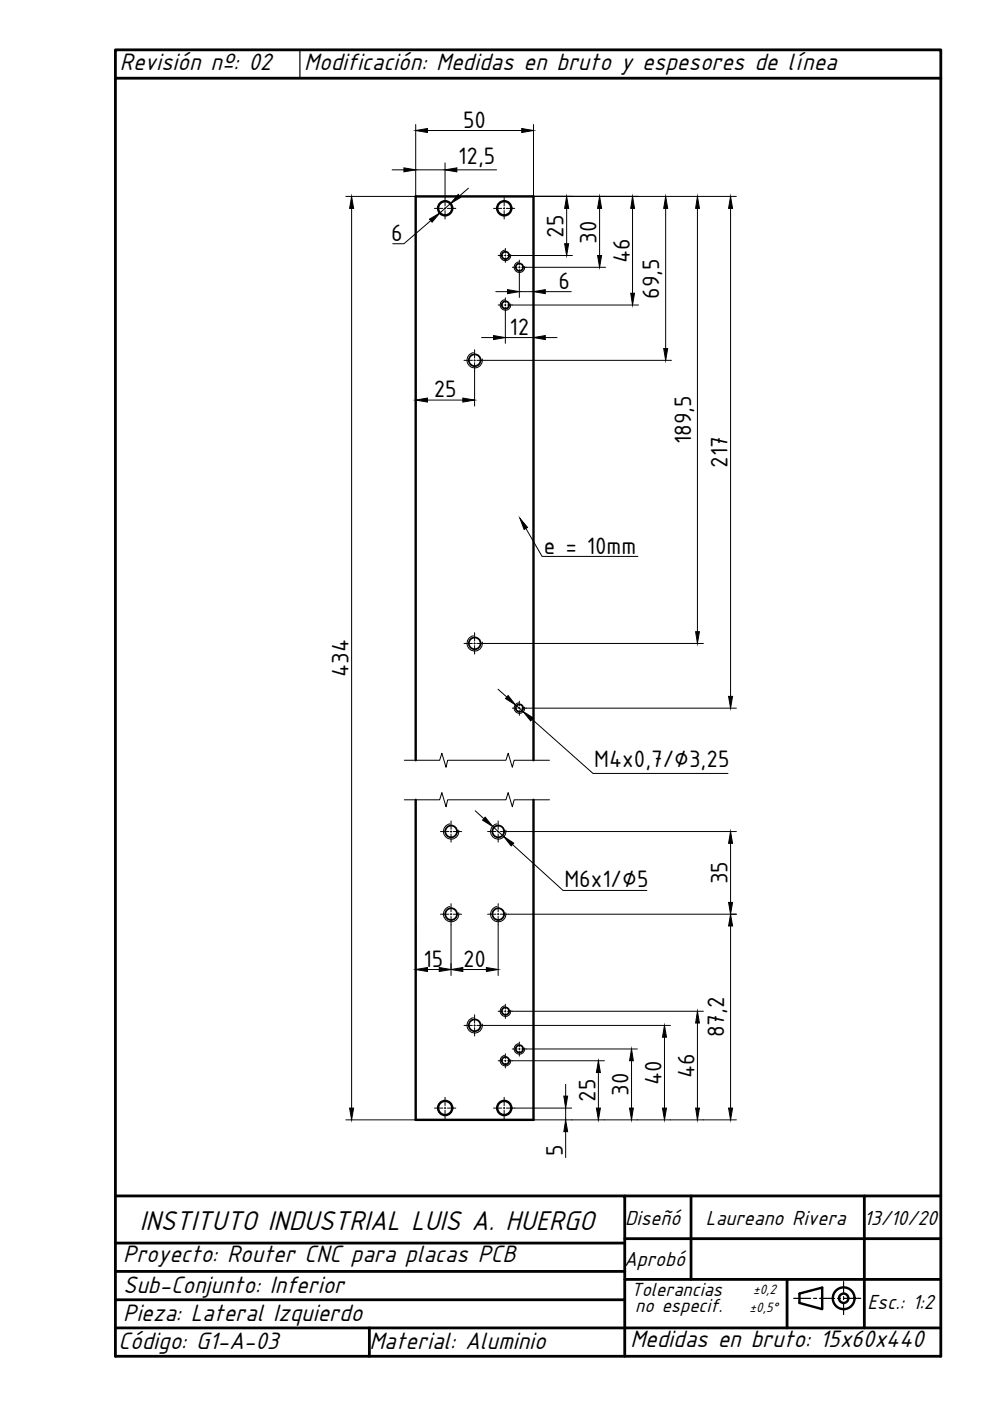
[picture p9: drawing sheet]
<svg xmlns="http://www.w3.org/2000/svg" width="210mm" height="297mm" viewBox="0 0 210 297" stroke-linecap="round" stroke-linejoin="round" font-family="sans-serif">
<!-- layer: 0 -->
<g fill="none" stroke="#000" stroke-width=".59">
<path d="M24.5 253.6h108v34M132.5 253.6h67M146.5 253.6v17.7M183.3 253.6v27.9M24.5 275.6h108M24.5 269.6h108M24.5 263.6h108M132.5 271.3h67M132.5 262.6h67M166.9 271.3v10.2M24.5 287.6v-277h175v277M24.5 281.5h175"/>
<path d="M78.3 281.5v6.1"/>
</g>
<!-- layer: DIBUJO -->
<path d="M24.5 16.6h175M24.5 287.6h175" fill="none" stroke="#000" stroke-width=".59"/>
<!-- layer: 0 -->
<g fill="none" stroke="#000" stroke-width=".51">
<path d="M169.5 274.3l4.8-1.3v4.6l-4.8-1.3z"/>
<circle cx="178.9" cy="275.3" r="2.31"/>
<circle cx="178.9" cy="275.3" r=".99"/>
</g>
<path d="M24.5 10.6h87.5M63.6 10.6v6M168.3 275.3h3.6M172.5 275.3h.6M173.8 275.3h3.2M177.6 275.3h.6M178.9 271.7v2.6M178.9 274.9v.6M178.9 276.2v2.5M178.9 275.3h3.6" fill="none" stroke="#000" stroke-width=".25"/>
<!-- layer: Visible (ISO) -->
<g fill="none" stroke="#000" stroke-width=".51">
<path d="M88.1 161.2v-119.6h25v119.6M88.1 169.6v67.8h25v-67.8"/>
<circle cx="94.4" cy="44.2" r="1.5"/>
<circle cx="106.9" cy="44.2" r="1.5"/>
<circle cx="94.4" cy="234.9" r="1.5"/>
<circle cx="106.9" cy="234.9" r="1.5"/>
</g>
<!-- layer: 0 -->
<g fill="none" stroke="#000" stroke-width=".21">
<path d="M83.1 36h22.2M88.1 26.4v15.2h-14.8M90.6 27.7h20M94.4 34.5v9.2M99.3 39.9l-1.9 1.7M113.1 26.4v15.2h43M74.5 44.2v190.7M91.4 46.8l-5.8 4.9h-2.3M92.1 44.2h1.8M94.2 44.2h.3M94.4 44v.3M94.4 44.6v1.8"/>
<path d="M94.9 44.2h1.7M95.5 43.2l-2.2 2M104.6 44.2h1.8M105.6 54.2h1M106.7 44.2h.3M106.9 41.9v1.8M106.9 44v.3M106.9 44.6v1.8M107 53a1.12 1.12 0 0 0-.9 1.3 1.12 1.12 0 0 0 1.3 1 1.12 1.12 0 0 0 .9-1.3M107 54.2h.3M107.1 52.6v1.1M107.1 54v.3"/>
<path d="M107.1 54.6v1.1M107.4 44.2h1.7M107.6 54.2h13.8M108.6 56.7h1M109.9 55.5a1.12 1.12 0 0 0-.9 1.3 1.12 1.12 0 0 0 1.3 1 1.12 1.12 0 0 0 .9-1.3M110 56.7h.3M110.1 55.1v1.1M110.1 56.5v.3M110.1 57.1v6M110.6 56.7h17.8M113.1 58.2v4.9M120.1 44.2v7.5"/>
<path d="M127.1 44.2v10M134.1 44.2v18M141.1 44.2v29.7M147.9 44.2v89.7M154.9 44.2v103.4M88.1 78.6v7.5M98.4 76.4h1.8M100.4 74.8a1.63 1.63 0 0 0-1.4 1.9 1.63 1.63 0 0 0 1.9 1.3 1.63 1.63 0 0 0 1.4-1.9M100.5 76.4h.3M100.6 74.2v1.7M100.6 76.3v.3M100.6 76.9v9.2"/>
<path d="M101.1 76.4h41.3M102.1 71.6h2.5M105.1 61.8h2.5M105.6 64.7h1M107 63.5a1.12 1.12 0 0 0-.9 1.3 1.12 1.12 0 0 0 1.3 1 1.12 1.12 0 0 0 .9-1.3M107 64.7h.3M107.1 63.1v1.1M107.1 64.5v.3M107.1 65.1v7.7M107.1 71.6h6M107.6 64.7h27.8M110.1 61.8h3"/>
<path d="M113.1 66.2v6.6M115.6 71.6h2.5M115.6 61.8h5.5M90.6 84.8h7.5M111.5 112l3.4 6h20.4M98.4 136.4h1.8M100.4 134.8a1.63 1.63 0 0 0-1.4 1.9 1.63 1.63 0 0 0 1.9 1.3 1.63 1.63 0 0 0 1.4-1.9M100.5 136.4h.3M100.6 134.1v1.8M100.6 136.3v.3M100.6 136.9v1.8M101.1 136.4h48"/>
<path d="M105.6 146.1l1.8 1.7M108.6 150.1h1M109.3 149.5l1.6 1.4M109.9 149a1.12 1.12 0 0 0-.9 1.3 1.12 1.12 0 0 0 1.3 .9 1.12 1.12 0 0 0 .9-1.3M110 150.1h.3M110.1 148.7v1M110.1 150v.3M110.1 150.7v1M110.6 150.1h45.5M112.8 152.5l12.9 11.5h28.6M85.7 161.2h7.5l.5-1.5 .9 3 .3-1.5h12.4l.4-1.5 .9 3 .4-1.5h7.5M85.7 169.6h7.5l.5-1.6 .9 3.1 .3-1.5h12.4l.4-1.6 .9 3.1 .4-1.5h7.5"/>
<path d="M93.4 176.3h1.8M95.4 174.7a1.63 1.63 0 0 0-1.4 1.9 1.63 1.63 0 0 0 1.9 1.3 1.63 1.63 0 0 0 1.4-1.9M95.5 176.3h.3M95.6 174.1v1.7M95.6 176.2v.3M95.6 176.8v1.7M96.1 176.3h1.8M100.8 171.9l1.8 1.7M103.4 176.3h1.8M104.5 175.2l2.3 2.2M105.4 174.7a1.63 1.63 0 0 0-1.4 1.9 1.63 1.63 0 0 0 1.9 1.3 1.63 1.63 0 0 0 1.3-1.9M105.5 176.3h.3"/>
<path d="M105.6 174.1v1.7M105.6 176.2v.3M105.6 176.8v1.7M106.1 176.3h50M108.7 179.1l10.7 9.7h17.8M154.9 178.8v12.5M88.1 196.1v10.7M93.4 193.8h1.8M95.4 192.2a1.63 1.63 0 0 0-1.4 1.9 1.63 1.63 0 0 0 1.9 1.3 1.63 1.63 0 0 0 1.4-1.9M95.5 193.8h.3M95.6 191.6v1.7M95.6 193.7v.3"/>
<path d="M95.6 194.3v12.5M96.1 193.8h1.8M103.4 193.8h1.8M105.4 192.2a1.63 1.63 0 0 0-1.4 1.9 1.63 1.63 0 0 0 1.9 1.3 1.63 1.63 0 0 0 1.3-1.9M105.5 193.8h.3M105.6 191.6v1.7M105.6 193.7v.3M105.6 194.3v12.5M106.1 193.8h50M154.9 196.3v38.6M90.6 205.6h2.5M98.1 205.6h5"/>
<path d="M98.4 217.4h1.8M100.4 215.8a1.63 1.63 0 0 0-1.4 1.9 1.63 1.63 0 0 0 1.9 1.3 1.63 1.63 0 0 0 1.4-1.9M100.5 217.4h.3M100.6 215.2v1.7M100.6 217.2v.4M100.6 217.9v1.8M101.1 217.4h41.1M105.6 214.4h1M107 213.3a1.12 1.12 0 0 0-.9 1.3 1.12 1.12 0 0 0 1.3 .9 1.12 1.12 0 0 0 .9-1.3M107 214.4h.3M107.1 212.9v1M107.1 214.3v.3"/>
<path d="M107.1 214.9v1M107.6 214.4h41.5M140.9 219.9v15M147.9 216.9v18M73.3 237.4h14.8M92.1 234.9h1.8M94.2 234.9h.3M94.4 232.6v1.8M94.4 234.8v.3M94.4 235.4v1.8M94.9 234.9h1.7M104.6 234.9h1.8"/>
<path d="M105.6 224.9h1M106.7 234.9h.3M106.9 232.6v1.8M106.9 234.8v.3M106.9 235.4v1.8M107 223.8a1.12 1.12 0 0 0-.9 1.3 1.12 1.12 0 0 0 1.3 .9 1.12 1.12 0 0 0 .9-1.3M107 224.9h.3M107.1 223.4v1M107.1 224.8v.3M107.1 225.4v1M107.4 234.9h13.8M107.6 224.9h20.5"/>
<path d="M108.6 222.4h1M109.9 221.3a1.12 1.12 0 0 0-.9 1.3 1.12 1.12 0 0 0 1.3 .9 1.12 1.12 0 0 0 .9-1.3M110 222.4h.3M110.1 220.9v1M110.1 222.2v.4M110.1 222.9v1M110.6 222.4h24.5M113.1 237.4h43M119.9 229.9v2.5M119.9 234.9v2.5M119.9 239.9v5.5M126.9 227.4v7.5"/>
<path d="M133.9 224.9v10"/>
</g>
<!-- layer: Visible (ISO) -->
<g fill="none" stroke="#000" stroke-width=".38">
<circle cx="107.2" cy="54.2" r=".78"/>
<circle cx="110.1" cy="56.6" r=".78"/>
<circle cx="100.6" cy="76.4" r="1.25"/>
<circle cx="107.2" cy="64.6" r=".78"/>
<circle cx="100.6" cy="136.4" r="1.25"/>
<circle cx="110.1" cy="150.1" r=".78"/>
<circle cx="95.7" cy="176.3" r="1.25"/>
<circle cx="105.6" cy="176.3" r="1.25"/>
<circle cx="95.7" cy="193.8" r="1.25"/>
<circle cx="105.6" cy="193.8" r="1.25"/>
<circle cx="100.6" cy="217.4" r="1.25"/>
<circle cx="107.2" cy="214.4" r=".78"/>
<circle cx="107.2" cy="224.9" r=".78"/>
<circle cx="110.1" cy="222.4" r=".78"/>
</g>
<!-- layer: 0 -->
<g fill="#000" stroke="#000" stroke-width=".21">
<path d="M85.6 35.6l2.5 .4-2.5 .4zM88.1 27.7l2.5-.5v.9zM94.4 36l2.5-.4v.8zM110.6 27.2l2.5 .5-2.5 .4zM74.5 41.6l.5 2.6h-.9zM91.1 46.5l2.2-1.3-1.7 1.9zM97.2 41.2l.5 .7-2.2 1.3zM120.1 41.6l.5 2.6h-.9zM119.7 51.7h.9l-.5 2.5zM127.1 41.6l.5 2.6h-.9zM126.7 54.2h.9l-.5 2.5zM134.1 41.6l.4 2.6h-.8z"/>
<path d="M141.1 41.6l.5 2.6h-.9zM147.9 41.6l.4 2.6h-.8zM154.9 41.6l.4 2.6h-.8zM104.6 71.1l2.5 .5-2.5 .4zM107.6 61.4l2.5 .4-2.5 .5zM113.1 71.6l2.5-.5v.9zM113.1 61.8l2.5-.4v.9zM133.7 62.2h.8l-.4 2.5zM140.7 73.9h.9l-.5 2.5zM88.1 84.8l2.5-.4v.8zM98.1 84.4l2.5 .4-2.5 .4zM110.2 109.9l1.6 1.9-.7 .5z"/>
<path d="M147.5 133.9h.8l-.4 2.5zM107.7 147.5l1.6 2-2.1-1.4zM110.9 150.9l2.2 1.3-.6 .7zM154.5 147.6h.8l-.4 2.5zM102.9 173.3l1.6 1.9-2.2-1.3zM106.8 177.4l2.1 1.4-.5 .6zM154.9 176.3l.4 2.5h-.8zM154.9 193.8l.4 2.5h-.8zM154.5 191.3h.8l-.4 2.5zM88.1 205.6l2.5-.5v.9zM93.1 205.1l2.5 .5-2.5 .4zM95.6 205.6l2.5-.5v.9z"/>
<path d="M103.1 205.1l2.5 .5-2.5 .4zM140.9 217.4l.4 2.5h-.8zM147.9 214.4l.4 2.5h-.8zM74.1 234.9h.9l-.5 2.5zM119.5 232.4h.9l-.5 2.5zM119.9 237.4l.5 2.5h-.9zM126.4 234.9h.9l-.4 2.5zM126.9 224.9l.4 2.5h-.9zM133.5 234.9h.8l-.4 2.5zM133.9 222.4l.4 2.5h-.8zM140.5 234.9h.8l-.4 2.5zM147.5 234.9h.8l-.4 2.5z"/>
<path d="M154.5 234.9h.8l-.4 2.5z"/>
</g>
<text font-size="6.4" x="29.6" y="260.9">INSTITUTO INDUSTRIAL LUIS A. HUERGO</text>
<g font-size="5.6">
<text x="25.4" y="14.8">Revisión nº: 02</text>
<text x="64.5" y="14.8">Modificación: Medidas en bruto y espesores de línea</text>
<text x="26.1" y="267.6">Proyecto: Router CNC para placas PCB</text>
<text x="26.1" y="274.1">Sub-Conjunto: Inferior</text>
<text x="26.1" y="280">Pieza: Lateral Izquierdo</text>
<text x="25.1" y="286">Código: G1-A-03</text>
<text x="78.3" y="286.1">Material: Aluminio</text>
<text x="133.6" y="285.7">Medidas en bruto: 15x60x440</text>
</g>
<g font-size="5.4">
<text x="98.2" y="27">50</text>
<text x="97.2" y="34.7">12,5</text>
<text x="82.9" y="51">6</text>
<text x="119.5" y="50.4" transform="rotate(-90 119.5 50.4)">25</text>
<text x="126.5" y="51.6" transform="rotate(-90 126.5 51.6)">30</text>
<text x="133.5" y="55.8" transform="rotate(-90 133.5 55.8)">46</text>
<text x="118.4" y="61.2">6</text>
<text x="139.8" y="63.3" transform="rotate(-90 139.8 63.3)">69,5</text>
<text x="108" y="70.9">12</text>
<text x="91.9" y="84.2">25</text>
<text x="146.6" y="94.2" transform="rotate(-90 146.6 94.2)">189,5</text>
<text x="154.3" y="99.2" transform="rotate(-90 154.3 99.2)">217</text>
<text x="115.3" y="117.4">e = 10mm</text>
<text x="73.9" y="143.6" transform="rotate(-90 73.9 143.6)">434</text>
<text x="126" y="162.7">M4x0,7/∅3,25</text>
<text x="119.7" y="188.2">M6x1/∅5</text>
<text x="154.3" y="187.5" transform="rotate(-90 154.3 187.5)">35</text>
<text x="89.8" y="204.9">15</text>
<text x="98.2" y="204.9">20</text>
<text x="153.5" y="219.9" transform="rotate(-90 153.5 219.9)">87,2</text>
<text x="126.3" y="233.6" transform="rotate(-90 126.3 233.6)">25</text>
<text x="133.3" y="232.4" transform="rotate(-90 133.3 232.4)">30</text>
<text x="140.3" y="230" transform="rotate(-90 140.3 230)">40</text>
<text x="147.3" y="228.5" transform="rotate(-90 147.3 228.5)">46</text>
<text x="119.3" y="245.1" transform="rotate(-90 119.3 245.1)">5</text>
</g>
<g font-size="4.8">
<text x="132.5" y="259.8">Diseñó</text>
<text x="149.6" y="259.8">Laureano Rivera</text>
<text x="183.1" y="259.7">13/10/20</text>
<text x="132.3" y="268.5">Aprobó</text>
<text x="183.9" y="277.5">Esc.: 1:2</text>
</g>
<g font-size="4.5">
<text x="133.8" y="274.7">Tolerancias</text>
<text x="134.7" y="278.2">no especif.</text>
</g>
<g font-size="3.2">
<text x="159.7" y="274.3">±0,2</text>
<text x="158.9" y="278.1">±0,5°</text>
</g>
</svg>
